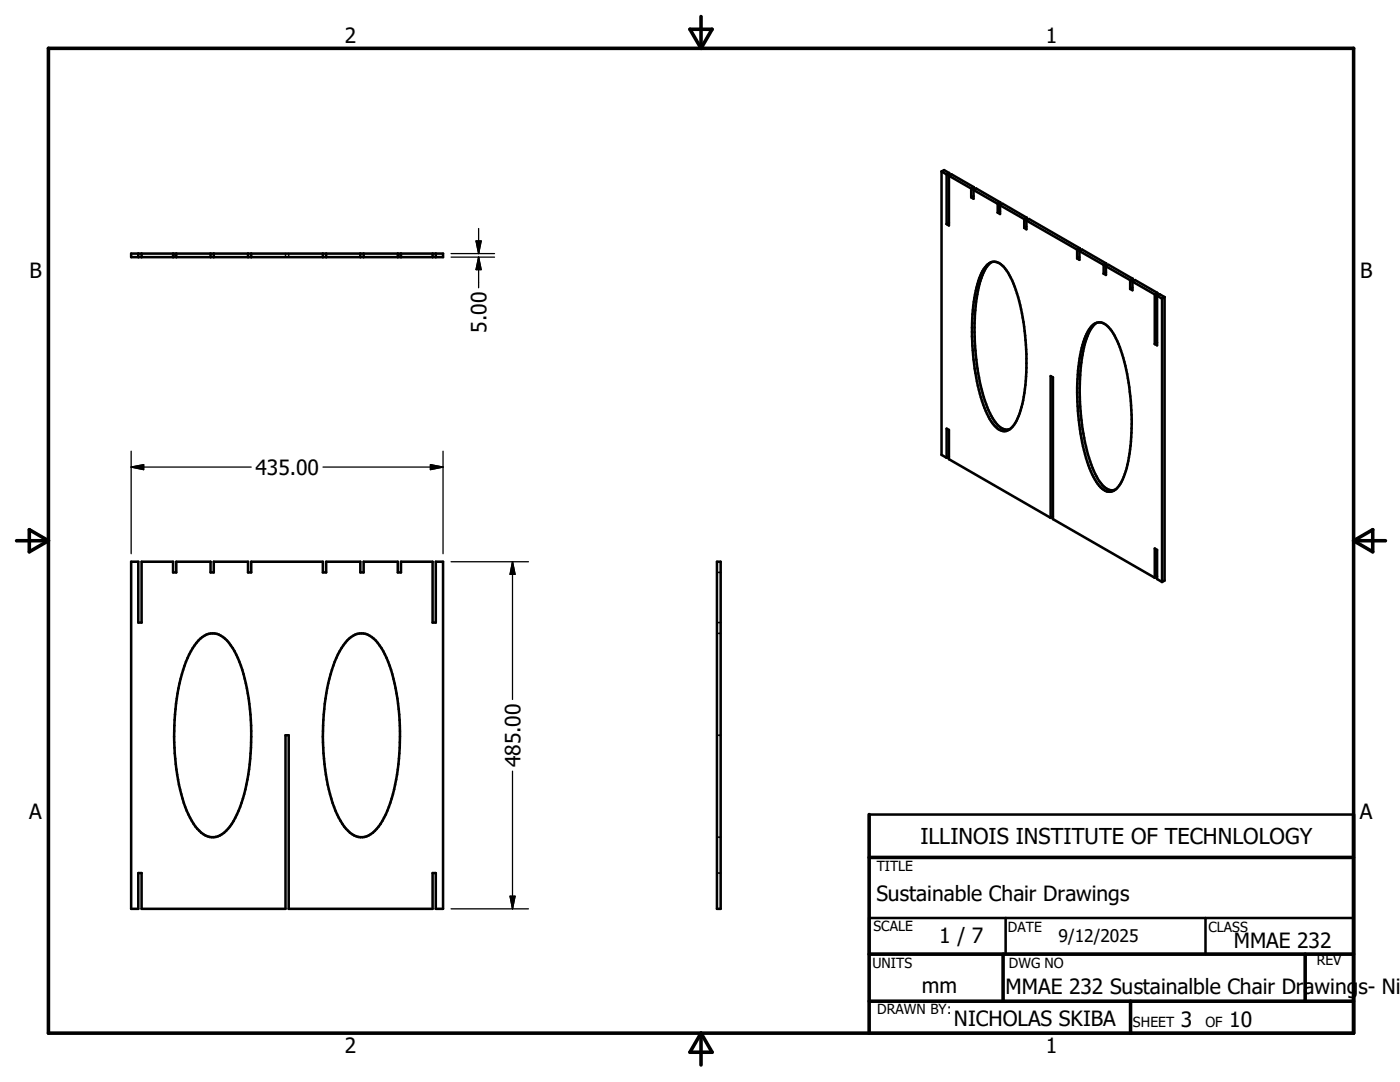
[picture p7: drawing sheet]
<svg xmlns="http://www.w3.org/2000/svg" width="279mm" height="216mm" viewBox="0 0 279 216" stroke-linecap="round" stroke-linejoin="round" font-family="sans-serif">
<g fill="none" stroke="#000" stroke-width=".51">
<path d="M187.9 34.2l1 .6M187.9 34.2v56.6l1 .5M187.9 34.2l.5-.3 1 .6M188.9 34.8v9.9M189.4 35.1l.5-.3 4.4 2.5M189.4 35.1l4.4 2.5M189.4 35.1v9.9l-.5-.3M189.4 34.5v.5M189.4 34.5l-.5 .3M193.8 37.6v1.8M194.3 39.1l-.5 .3M194.3 37.9v1.8l-.5-.3"/>
<path d="M194.3 37.9l.5-.3 4.8 2.8M194.3 37.9l4.8 2.8M194.3 37.3v.6M194.3 37.3l-.5 .3M26.2 50.6h62.2v.7h-62.2zM27.6 50.6v.7M28.3 50.6v.7M34.5 50.6v.7M35.2 50.6v.7M42 50.6v.7M42.7 50.6v.7M49.5 50.6v.7"/>
<path d="M50.1 50.6v.7M64.4 50.6v.7M65.1 50.6v.7M71.9 50.6v.7M72.6 50.6v.7M79.4 50.6v.7M80 50.6v.7M86.3 50.6v.7M87 50.6v.7M189.4 44.5l-.5 .2M197.1 52.8a2.11 2.11 0 0 1 3.2 .4 20.3 20.3 0 0 1 3.7 9.3 45.5 45.5 0 0 1-.1 18.8 6.5 6.5 0 0 1-2.9 4.6 2.49 2.49 0 0 1-2.9-1.4 26.8 26.8 0 0 1-3.7-11.8 43.6 43.6 0 0 1 .3-14.7 10.1 10.1 0 0 1 2.4-5.2zM197.7 52.4a10.4 10.4 0 0 0-2.6 6.3 46.5 46.5 0 0 0 2.2 23.2 6.4 6.4 0 0 0 3.1 3.8h.6l.6-.1"/>
<path d="M199.1 40.7v1.7M199.6 42.2l-.5 .2M199.6 41v1.7l-.5-.3M199.6 41l.5-.4 4.8 2.8M199.6 41l4.8 2.7M199.6 40.4v.5M199.6 40.4l-.5 .3M204.4 43.7v1.8M204.8 45.2l-.4 .3M204.8 44v1.7l-.4-.2M204.8 44l.6-.3 10.1 5.8M204.8 44l10.2 5.8"/>
<path d="M204.9 43.4v.6M204.9 43.4l-.5 .3M215 49.8v1.8M215.4 51.3l-.4 .3M215.4 50.1v1.7l-.4-.2M215.4 50.1l.5-.3 4.9 2.8M215.4 50.1l4.9 2.8M215.5 49.5v.5M215.5 49.5l-.5 .3M220.3 52.9v1.7M220.7 54.4l-.4 .2M220.7 53.1v1.8l-.4-.3"/>
<path d="M220.7 53.1l.5-.3 4.9 2.8M220.7 53.1l4.8 2.8M220.8 52.6v.5M220.8 52.6l-.5 .3M225.5 55.9v1.8M226 57.4l-.5 .3M226 56.2v1.7l-.5-.2M226 56.2l.5-.3 4.5 2.5M226 56.2l4.5 2.5M226.1 55.6v.5M226.1 55.6l-.6 .3M230.5 58.7v9.9"/>
<path d="M230.9 59l.5-.3 1 .6M230.9 59l1 .6M230.9 59v9.9l-.4-.3M231 58.4l-.5 .3M231 58.4v.6M231.9 59.6v56.5M232.4 59.3v56.5l-.5 .3M232.4 59.3l-.5 .3M218.1 64.8a2.14 2.14 0 0 1 3.2 .5 19.1 19.1 0 0 1 3.5 8.5 45.6 45.6 0 0 1-.1 20.2 6.1 6.1 0 0 1-2.7 4 2.63 2.63 0 0 1-2.9-1.4 23.3 23.3 0 0 1-3.4-10.1 41.1 41.1 0 0 1 .7-18.9l.7-1.5zM218.8 64.5a9.5 9.5 0 0 0-2.6 5.6 47 47 0 0 0 1.8 23.3 7.8 7.8 0 0 0 3.1 4.3l.9 .1 .6-.1M230.9 68.4l-.4 .2M188.9 91.3v-5.8l.5 .3v5.8l20.3 11.7"/>
<path d="M189.4 91.1l-.5 .2M26.2 112.1h1.4v12.1h.7v-12.1h6.2v2.1h.7v-2.1h6.8v2.1h.7v-2.1h6.8v2.1h.6v-2.1h14.3v2.1h.7v-2.1h6.8v2.1h.7v-2.1h6.8v2.1h.6v-2.1h6.3v12.1h.7v-12.1h1.4v69.2h-1.4v-7.1h-.7v7.1h-28.7v-34.6h-.6v34.6h-28.7v-7.1h-.7v7.1h-1.4zM143.1 112.1h.7v69.2h-.7zM209.7 103.3v-28.3l.4 .3v28.3l20.4 11.7M210.1 103l-.4 .3M230.5 115.3v-5.9l.4 .3v5.8l1 .6M230.9 115l-.4 .3M39.6 127.8a3.6 3.6 0 0 1 5.7 0 19.6 19.6 0 0 1 4 9.6 48 48 0 0 1-1.4 23.6 10.4 10.4 0 0 1-4 5.7 3.5 3.5 0 0 1-4.5-1.3 20.7 20.7 0 0 1-3.9-9.8 47.3 47.3 0 0 1 1.6-23.6l1.4-2.7zM69.3 127.8a3.6 3.6 0 0 1 5.7 0 21.5 21.5 0 0 1 4.1 10.6 47.8 47.8 0 0 1-1.5 22.6 10.4 10.4 0 0 1-4 5.7 3.5 3.5 0 0 1-4.5-1.3 23 23 0 0 1-4.1-10.8 47 47 0 0 1 1.8-22.6l1-2.1zM173.5 162.5h96.6M173.5 183.2h96.6v7.2h-96.6zM200.7 183.2v7.2"/>
<path d="M240.6 183.2v7.2M173.5 206.2h96.6"/>
</g>
<g fill="none" stroke="#000" stroke-width=".36">
<path d="M34.7 50.6v.2M34.7 51.1v.2M57 50.6v.2M57 51.1v.2M57.6 50.6v.2M57.6 51.1v.2M79.8 50.6v.2M79.8 51.1v.2M143.1 114.2h.2M143.6 114.2h.2M143.1 124.2h.2M143.1 126.4h.2"/>
<path d="M143.6 124.2h.2M143.6 126.4h.2M143.1 146.7h.2M143.6 146.7h.2M143.1 174.2h.2M143.1 167.1h.2M143.6 174.2h.2M143.6 167.1h.2"/>
</g>
<g fill="none" stroke="#000" stroke-width=".71">
<path d="M9.7 9.6h260.4v196.6h-260.4zM137.7 5.8h4.4l-2.2 3.8zM139.9 3.3v6.3M3.3 107.9h6.4M5.8 105.7l3.9 2.2-3.9 2.2zM270.1 107.9h6.4M270.1 107.9l3.9-2.2v4.4zM173.5 171.1h96.6M173.5 162.5v43.7M173.5 190.4h96.6M173.5 199.8h96.6M200.2 190.4v9.4"/>
<path d="M225.6 199.8v6.4M260.5 190.4v9.4M139.9 206.2v6.3M139.9 206.2l2.2 3.8h-4.4z"/>
</g>
<g fill="none" stroke="#000" stroke-width=".25">
<path d="M90 50.6h8.7M90 51.3h8.7M95 48.1h1l-.5 2.5zM95.5 45.6v5M95.5 51.3v6.1M95.5 51.3l.5 2.5h-1zM26.2 93.2h23.9M26.2 93.2l2.5-.5v1zM26.2 90v20.5M64.5 93.2h23.9M85.9 92.7l2.5 .5-2.5 .5zM88.4 90v20.5"/>
<path d="M90 112.1h15.5M102.3 112.1v27.5M102.3 112.1l.5 2.5h-1zM102.3 153.9v27.4M101.8 178.8h1l-.5 2.5zM90 181.3h15.5"/>
</g>
<path d="M95 48.1h1l-.5 2.5zM95.5 51.3l.5 2.5h-1zM26.2 93.2l2.5-.5v1zM85.9 92.7l2.5 .5-2.5 .5zM102.3 112.1l.5 2.5h-1zM101.8 178.8h1l-.5 2.5z" fill="#000" stroke="#000" stroke-width=".25"/>
<text font-size="4.4" x="183.7" y="168.4">ILLINOIS INSTITUTE OF TECHNLOLOGY</text>
<g font-size="4.2">
<text x="68.8" y="8.7">2</text>
<text x="208.7" y="8.7">1</text>
<text x="5.9" y="55.5">B</text>
<text x="271.4" y="55.5">B</text>
<text x="97.1" y="66.4" transform="rotate(-90 97.1 66.4)">5.00</text>
<text x="51" y="94.7">435.00</text>
<text x="103.8" y="153.1" transform="rotate(-90 103.8 153.1)">485.00</text>
<text x="5.8" y="163.4">A</text>
<text x="271.4" y="163.4">A</text>
<text x="174.9" y="179.7">Sustainable Chair Drawings</text>
<text x="187.5" y="188.3">1 / 7</text>
<text x="246.2" y="189.2">MMAE 232</text>
<text x="184" y="198.2">mm</text>
<text x="200.7" y="198.4">MMAE 232 Sustainalble Chair Drawings- Ni</text>
<text x="190.4" y="204.7">NICHOLAS SKIBA</text>
<text x="235.7" y="205">3</text>
<text x="245.3" y="205">10</text>
<text x="68.8" y="210.2">2</text>
<text x="208.7" y="210.2">1</text>
</g>
<text font-size="3.5" x="211.2" y="187.9">9/12/2025</text>
<g font-size="2.8">
<text x="175" y="173.8">TITLE</text>
<text x="174.3" y="185.8">SCALE</text>
<text x="201.2" y="186">DATE</text>
<text x="241.2" y="186">CLASS</text>
<text x="174.1" y="193.2">UNITS</text>
<text x="201.3" y="193.2">DWG NO</text>
<text x="262.8" y="192.6">REV</text>
<text x="175.1" y="202.4">DRAWN BY:</text>
<text x="226.1" y="205">SHEET</text>
<text x="240.6" y="205">OF</text>
</g>
</svg>
